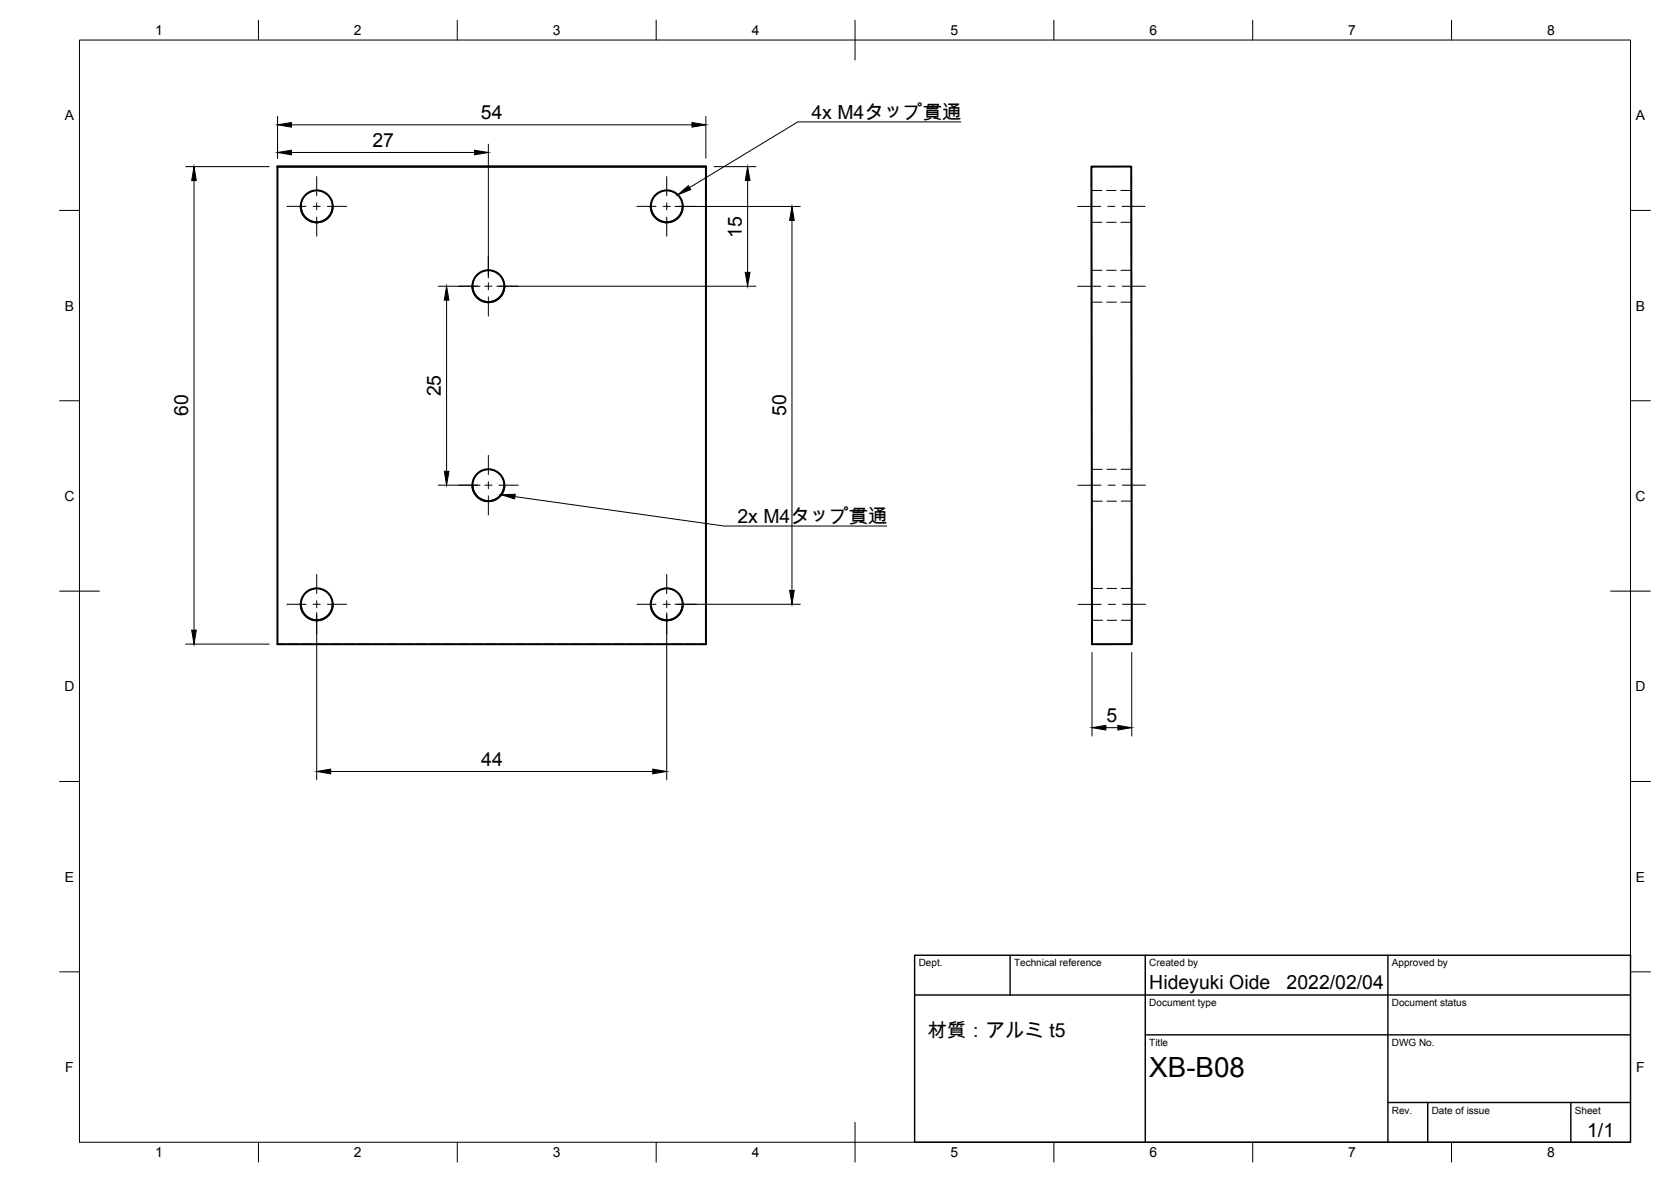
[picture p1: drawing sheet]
<svg xmlns="http://www.w3.org/2000/svg" width="420mm" height="297mm" viewBox="0 0 420 297" stroke-linecap="round" stroke-linejoin="round" font-family="sans-serif">
<g fill="none" stroke="#000" stroke-width=".51">
<path d="M69.8 41.9h107.7v120h-107.7zM69.8 41.9h107.7M75.6 51.9a4 4 0 0 0 4 4 4 4 0 0 0 4.1-4M163.6 51.9a4 4 0 0 0 4.1 4 4 4 0 0 0 4-4M274.4 41.9h10l.2 120h-10zM118.8 71.9a4 4 0 0 0 4 4 4 4 0 0 0 4-4M118.8 121.9a4 4 0 0 0 4 4 4 4 0 0 0 4-4M75.6 151.9a4 4 0 0 0 4 4 4 4 0 0 0 4.1-4M163.6 151.9a4 4 0 0 0 4.1 4 4 4 0 0 0 4-4"/>
<circle cx="79.6" cy="51.9" r="4"/>
<circle cx="167.7" cy="51.9" r="4"/>
<circle cx="122.8" cy="71.9" r="4"/>
<circle cx="122.8" cy="121.9" r="4"/>
<circle cx="79.6" cy="151.9" r="4"/>
<circle cx="167.7" cy="151.9" r="4"/>
</g>
<g fill="none" stroke="#000" stroke-width=".25">
<path d="M76.2 49.9l-.4 .8-.2 1.2M79 47.9l-1 .3-1.1 .7M80.2 47.9l1.1 .3 1 .7M83.1 49.8l.4 .9 .1 1.2M164.2 49.9l-.4 .8-.2 1.2M167 47.9l-1 .3-1.1 .7M168.2 47.9l1.1 .3 1 .7M171.1 49.8l.4 .9 .1 1.2M274.4 47.9h2.7M274.4 55.9h2.7M278.3 47.9h2.3M278.3 55.9h2.3"/>
<path d="M281.8 47.9h2.7M281.8 55.9h2.7M119.3 69.9l-.3 .9-.2 1.1M122.2 68l-1.1 .3-1 .7M123.4 68l1.1 .3 1 .7M126.2 69.9l.4 .9 .2 1.1M274.5 67.9h2.6M274.5 75.9h2.6M278.3 67.9h2.3M278.3 75.9h2.4M281.9 67.9h2.6M281.9 75.9h2.6"/>
<path d="M119.3 119.9l-.3 .9-.2 1.1M122.2 118l-1.1 .3-1 .7M123.4 118l1.1 .3 1 .7M126.2 119.9l.4 .9 .2 1.1M274.5 117.9h2.6M280.7 117.9h-2.4M281.9 117.9h2.6M118.8 121.9h.1M126.8 121.9h.1M274.5 125.9h2.7M278.3 125.9h2.4M281.9 125.9h2.6"/>
<path d="M76.2 149.9l-.4 .9-.2 1.1M79 147.9l-1 .3-1.1 .7M80.2 147.9l1.1 .3 1 .7M83.1 149.9l.4 .9 .1 1.1M164.2 149.9l-.4 .9-.2 1.1M167 147.9l-1 .3-1.1 .7M168.2 147.9l1.1 .3 1 .7M171.1 149.9l.4 .9 .1 1.1M274.6 147.9h2.6M274.6 155.9h2.6M278.4 147.9h2.4M278.4 155.9h2.4"/>
<path d="M281.9 147.9h2.7M282 155.9h2.6M69.8 161.9h1.4M72.4 161.9h2.4M76 161.9h2.4M79.6 161.9h2.4M83.1 161.9h2.4M86.7 161.9h2.4M90.3 161.9h2.4M93.9 161.9h2.3M97.4 161.9h2.4M101 161.9h2.4"/>
<path d="M104.6 161.9h2.4M108.2 161.9h2.3M111.7 161.9h2.4M115.3 161.9h2.4M118.9 161.9h2.3M122.4 161.9h2.4M126 161.9h2.4M129.6 161.9h2.4M133.2 161.9h2.4M136.7 161.9h2.4M140.3 161.9h2.4M143.9 161.9h2.4"/>
<path d="M147.4 161.9h2.4M151 161.9h2.4M154.6 161.9h2.4M158.2 161.9h2.3M161.8 161.9h2.3M165.3 161.9h2.4M168.9 161.9h2.4M172.5 161.9h2.4M176 161.9h1.5"/>
</g>
<g fill="#000" stroke="#000" stroke-width=".25">
<circle cx="75.6" cy="51.9" r=".11"/>
<circle cx="83.6" cy="51.9" r=".11"/>
<circle cx="163.6" cy="51.9" r=".11"/>
<circle cx="171.6" cy="51.9" r=".11"/>
<circle cx="118.8" cy="71.9" r=".11"/>
<circle cx="126.8" cy="71.9" r=".11"/>
<circle cx="75.6" cy="151.9" r=".11"/>
<circle cx="83.6" cy="151.9" r=".11"/>
<circle cx="163.6" cy="151.9" r=".11"/>
<circle cx="171.6" cy="151.9" r=".11"/>
</g>
<!-- layer: Border -->
<g fill="none" stroke="#000" stroke-width=".25">
<path d="M20 10.1h390v276.9h-390zM65 5.1v5M115 5.1v5M165 5.1v5M215 5.1v10M265 5.1v5M315 5.1v5M365 5.1v5M15 52.9h5M410 52.9h5M15 100.7h5M410 100.7h5"/>
<path d="M15 148.6h10M405 148.6h10M15 196.4h5M410 196.4h5M15 244.2h5M410 244.2h5M65 287v5M115 287v5M165 287v5M215 282.1v9.9M265 287v5M315 287v5"/>
<path d="M365 287v5"/>
</g>
<!-- layer: TitleBlock -->
<path d="M230 240.1h180v46.9h-180zM230 250h180M254 240.1v9.9M288 240.1v46.9M349 240.1v46.9M288 260.1h122M349 277.1h61M359 277.1v9.9M395 277.1v9.9" fill="none" stroke="#000" stroke-width=".36"/>
<!-- layer: Dimensions -->
<g fill="none" stroke="#000" stroke-width=".25">
<path d="M69.8 29.3v10.5M73.3 31.4h100.7M73.3 38.3h46M122.8 36.2v33.6M177.5 29.3v10.5M46.7 41.9h21M48.8 45.4v113M169.7 51.9h31.5M179.6 41.9h10.5M188 45.4v23M199.1 55.4v93M110.2 71.9h10.5"/>
<path d="M112.3 75.4v43M124.9 71.9h65.2M110.2 121.9h10.5M79.6 154v42M167.6 154v42M169.7 151.9h31.5M46.7 161.9h21M274.6 164v21M284.6 164v21M83.1 193.9h81M278.1 182.9h3"/>
</g>
<g fill="#000" stroke="#000" stroke-width=".25">
<path d="M69.8 31.4l3.5-.6v1.1zM69.8 38.3l3.5-.6v1.2zM119.3 37.7l3.5 .6-3.5 .6zM174 30.8l3.5 .6-3.5 .5zM48.8 41.9l.6 3.5h-1.2zM188 41.9l.6 3.5h-1.2zM199.1 51.9l.6 3.5h-1.2zM112.3 71.9l.6 3.5h-1.2zM187.4 68.4h1.2l-.6 3.5zM111.7 118.4h1.2l-.6 3.5zM48.2 158.4h1.2l-.6 3.5zM198.5 148.4h1.2l-.6 3.5z"/>
<path d="M79.6 193.9l3.5-.6v1.2zM164.1 193.3l3.5 .6-3.5 .6zM274.6 182.9l3.5-.6v1.2zM281.1 182.3l3.5 .6-3.5 .6z"/>
</g>
<!-- layer: Center Lines -->
<g fill="none" stroke="#000" stroke-width=".25">
<path d="M72.1 51.9h4.9M78.7 51.9h1.8M79.6 44.4v4.8M79.6 51v1.8M79.6 54.6v4.8M82.3 51.9h4.8M160.1 51.9h4.9M166.7 51.9h1.8M167.6 44.4v4.8M167.6 51v1.8M167.6 54.6v4.8M170.3 51.9h4.8"/>
<path d="M276.8 51.9h-5.9M278.6 51.9h1.7M282.1 51.9h5.8M115.3 71.9h4.8M121.9 71.9h1.8M122.8 64.4v4.8M122.8 71v1.8M122.8 74.6v4.8M125.5 71.9h4.8M276.8 71.9l-5.8 .1M278.6 71.9h1.8M282.2 71.9h5.8"/>
<path d="M122.8 114.4v4.8M115.3 121.9h4.8M121.9 121.9h1.8M122.8 121v1.8M122.8 124.6v4.8M125.5 121.9h4.8M276.8 121.9h-5.8M278.6 121.9h1.8M282.2 121.9h5.8M72.1 151.9h4.9M78.7 151.9h1.8M79.6 144.4v4.8"/>
<path d="M79.6 151v1.7M79.6 154.5v4.9M82.3 151.9h4.8M160.1 151.9h4.9M166.7 151.9h1.8M167.6 144.4v4.8M167.6 151v1.7M167.6 154.5v4.9M170.3 151.9h4.8M271.1 151.9h5.8M278.7 151.9h1.8M282.2 151.9h5.9"/>
</g>
<!-- layer: Annotations -->
<path d="M170.4 49l2.7-2.3 .6 1zM126 124.3l3.6-.1-.2 1.2z" fill="#000" stroke="#000" stroke-width=".25"/>
<path d="M241.6 30.6h-41l-27.2 16.5M129.5 124.8l52.6 7.4h40.9" fill="none" stroke="#000" stroke-width=".25"/>
<text font-size="7" x="289" y="270.6">XB-B08</text>
<g font-size="4.9">
<text x="120.9" y="29.9">54</text>
<text x="204" y="29.9">4x M4タップ貫通</text>
<text x="93.6" y="36.9">27</text>
<text x="186.5" y="59.8" transform="rotate(-90 186.5 59.8)">15</text>
<text x="110.8" y="99.6" transform="rotate(-90 110.8 99.6)">25</text>
<text x="47.3" y="104.6" transform="rotate(-90 47.3 104.6)">60</text>
<text x="197.7" y="104.6" transform="rotate(-90 197.7 104.6)">50</text>
<text x="185.4" y="131.5">2x M4タップ貫通</text>
<text x="278.2" y="181.4">5</text>
<text x="121" y="192.5">44</text>
<text x="289" y="248.5">Hideyuki Oide</text>
<text x="323.5" y="248.5">2022/02/04</text>
<text x="233.2" y="260.5">材質：アルミ t5</text>
<text x="399.1" y="285.7">1/1</text>
</g>
<g font-size="3.5">
<text x="39" y="8.8">1</text>
<text x="89" y="8.8">2</text>
<text x="139" y="8.8">3</text>
<text x="189" y="8.8">4</text>
<text x="239" y="8.8">5</text>
<text x="289" y="8.8">6</text>
<text x="339" y="8.8">7</text>
<text x="389" y="8.8">8</text>
<text x="16.3" y="30.2">A</text>
<text x="411.3" y="30.2">A</text>
<text x="16.3" y="78">B</text>
<text x="411.3" y="78">B</text>
<text x="16.2" y="125.9">C</text>
<text x="411.2" y="125.9">C</text>
<text x="16.2" y="173.7">D</text>
<text x="411.2" y="173.7">D</text>
<text x="16.3" y="221.6">E</text>
<text x="411.3" y="221.6">E</text>
<text x="16.4" y="269.4">F</text>
<text x="411.4" y="269.4">F</text>
<text x="39" y="290.8">1</text>
<text x="89" y="290.8">2</text>
<text x="139" y="290.8">3</text>
<text x="189" y="290.8">4</text>
<text x="239" y="290.8">5</text>
<text x="289" y="290.8">6</text>
<text x="339" y="290.8">7</text>
<text x="389" y="290.8">8</text>
</g>
<g font-size="2.5">
<text x="231" y="242.9">Dept.</text>
<text x="255" y="242.9">Technical reference</text>
<text x="289" y="242.9">Created by</text>
<text x="350" y="242.9">Approved by</text>
<text x="289" y="252.8">Document type</text>
<text x="350" y="252.8">Document status</text>
<text x="289" y="262.9">Title</text>
<text x="350" y="262.9">DWG No.</text>
<text x="350" y="279.9">Rev.</text>
<text x="360" y="279.9">Date of issue</text>
<text x="396" y="279.9">Sheet</text>
</g>
</svg>
